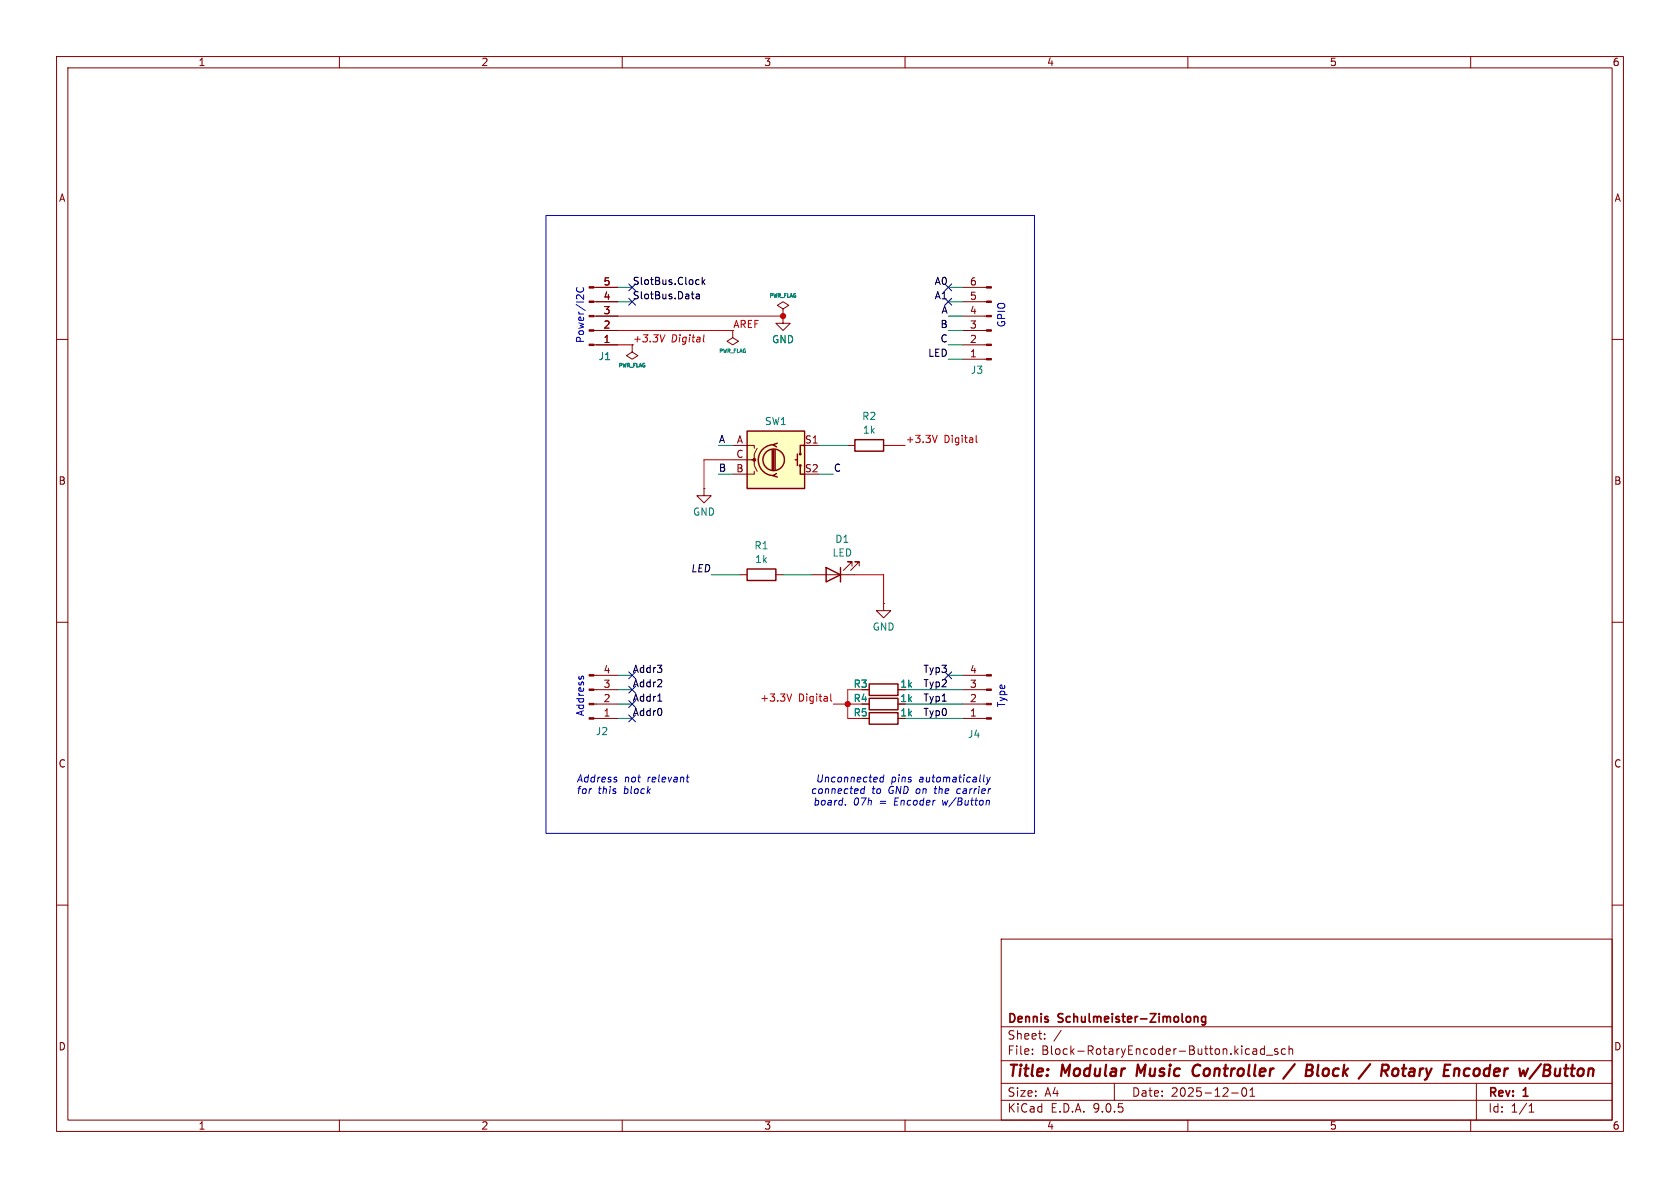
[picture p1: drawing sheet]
<svg xmlns="http://www.w3.org/2000/svg" width="297mm" height="210mm" viewBox="0 0 297 210" stroke-linecap="round" stroke-linejoin="round" font-family="sans-serif">
<g fill="none" stroke="#840000" stroke-width=".18">
<path d="M10 10h277v190h-277zM12 12h273v186h-273zM60 10v2M110 10v2M160 10v2M210 10v2M260 10v2M105 58.4h4.2M105 55.9h4.2M105 53.3h4.2M105 50.8h4.2M129.5 58.4v1.3l1.1 .6-1.1 .7-1-.7 1-.6"/>
<path d="M138.4 55.9v1.3h1.3l-1.3 1.2-1.2-1.2h1.2M138.4 55.9h.1M138.4 54.6l1-.6-1-.7-1 .7 1 .6v1.3M170.2 58.4h4.2M170.2 55.9h4.2M170.2 53.3h4.2M170.2 50.8h4.2M10 60h2M105 61h4.2M111.8 61v1.2l1 .7-1 .6-1.1-.6 1.1-.7M149.9 78.7h1.2M156.2 78.7h1.3"/>
<path d="M170.2 63.5h4.2M170.2 61h4.2M285 60h2M10 110h2M105 119.4h4.2M156.2 106.7v1.3h1.3l-1.3 1.2-1.3-1.2h1.3M156.2 106.7h.1M170.2 119.4h4.2M285 110h2M105 127h4.2M105 124.5h4.2M105 121.9h4.2"/>
<path d="M152.4 127h1.3M152.4 124.5h1.3M152.4 121.9h1.3M170.2 127h4.2M170.2 124.5h4.2M170.2 121.9h4.2M10 160h2M177 166h108v32h-108zM285 160h2M60 198v2M110 198v2M160 198v2"/>
<path d="M177 194.5h108M177 191.5h108M177 187.5h108M177 181.5h108M182.5 186.3v.1M182.5 185.5v.1M184.7 183.6v.1M184.7 182.8v.1M187.6 182.1l-1.3 2M197 191.5v3M210 198v2M217.7 193.2h1.2"/>
<path d="M219.7 192.4l.2-.1a.81 .81 0 0 1 .6 .6 .81 .81 0 0 1-.3 .8l-.2 .1a.81 .81 0 0 1-.3-1.4zM221 193.8h.8M221 192.7l.4-.4v1.5M221.5 185.5h.6l.1 .9M222.2 185.8h-.5a.29 .29 0 0 0-.2 .3 .29 .29 0 0 0 .2 .3l.5-.1M223.5 185.5l-.4-.1-.3 .3v.4l.2 .2h.5M223.5 184.9v1.5M223.9 186.5h1.1M225.9 185.5l-.4-.1-.2 .2 .1 .2 .5 .2v.3h-.6M227.2 185.5l-.4-.1-.3 .3v.4l.2 .2h.5M227.9 185.5l.2-.1 .4 .1v.9M227.9 184.9v1.5"/>
<path d="M260 198v2M261 191.5v6.5M270.3 196.6h.9M270.3 195.5l.4-.4v1.5"/>
</g>
<g fill="none" stroke="#840000" stroke-width=".4">
<path d="M201.2 188.2l-.3 2M211.8 188.2a1.13 1.13 0 0 0-.9 .7 1.13 1.13 0 0 0 .2 1.2l.3 .1 .5-.1M228.9 188.1l-2 2.6M231.9 189.3a.53 .53 0 0 1 0 .7M231.9 188.3a.44 .44 0 0 1 0 .7M233.1 188.2l-.2 1.7 .2 .3M246.6 188.9l.5 .1 .1 .3v.5l-.5 .4M247.8 188.9h.8M248.2 188.2l-.2 1.7 .1 .2 .3 .1M258.9 190.1l.2 .1 .6-.1M259.1 189l.2-.1 .5 .1M273 189.2h.6"/>
<path d="M273.1 188.2h.6a.49 .49 0 0 1 .4 .5 .49 .49 0 0 1-.5 .5M273.6 189.2l.3 .1a.58 .58 0 0 1-.3 .9h-.8"/>
</g>
<path d="M211.1 179.7v1M211.1 179.8l.2-.1 .4 .1 .1 .9M213.1 179.8l-.4-.1-.3 .3v.4l.2 .2h.5M213.1 179.7v1.2l-.3 .3-.3-.1" fill="none" stroke="#840000" stroke-width=".3"/>
<g fill="#840000" stroke="#840000" stroke-width=".18">
<path d="M174.4 126.9h.9v.2h-.9z"/>
<path d="M174.4 124.3h.9v.3h-.9z"/>
<path d="M174.4 121.8h.9v.2h-.9z"/>
<path d="M174.4 119.3h.9v.2h-.9z"/>
<path d="M104.1 126.9h.9v.2h-.9z"/>
<path d="M104.1 124.3h.9v.3h-.9z"/>
<path d="M104.1 121.8h.9v.2h-.9z"/>
<path d="M104.1 119.3h.9v.2h-.9z"/>
<path d="M174.4 63.4h.9v.2h-.9z"/>
<path d="M174.4 60.8h.9v.3h-.9z"/>
<path d="M174.4 58.3h.9v.2h-.9z"/>
<path d="M174.4 55.8h.9v.2h-.9z"/>
<path d="M174.4 53.2h.9v.3h-.9z"/>
<path d="M174.4 50.7h.9v.2h-.9z"/>
<path d="M104.1 60.8h.9v.3h-.9z"/>
<path d="M104.1 58.3h.9v.2h-.9z"/>
<path d="M104.1 55.8h.9v.2h-.9z"/>
<path d="M104.1 53.2h.9v.3h-.9z"/>
<path d="M104.1 50.7h.9v.2h-.9z"/>
</g>
<path d="M151.1 77.7h5.1v2.1h-5.1zM153.7 126h5v2h-5zM153.7 123.4h5v2.1h-5zM153.7 120.9h5v2h-5z" fill="none" stroke="#840000" stroke-width=".25"/>
<path d="M132.1 76.2h10.1v10.2h-10.1z" fill="#ffffc2"/>
<g fill="none" stroke="#840000" stroke-width=".25">
<path d="M132.1 76.2h10.1v10.2h-10.1zM136.5 79.5v3.6M136.8 78.6a2.73 2.73 0 0 0-2.7 2.7 2.73 2.73 0 0 0 2.7 2.8M136.8 79.5v3.6M137 79.5v3.6M137.4 78.4l-.7 .2 .6 .4M142.2 78.7h-.7v1.6M137.3 83.7l-.6 .4 .7 .2M140.6 81.3h.4M141 80.3v2M141.5 82.3v1.5h.7M132.1 100.6h5.1v2h-5.1z"/>
<path d="M146 100.3l2.6 1.3-2.6 1.3zM148.6 100.3v2.6"/>
<circle cx="136.8" cy="81.3" r="1.9"/>
<circle cx="141.5" cy="80.3" r=".13"/>
<circle cx="141.5" cy="82.3" r=".13"/>
</g>
<g fill="none" stroke="#840000" stroke-width=".18">
<path d="M105.4 58.4h3.8M105.4 55.9h3.8M105.4 53.3h3.8M105.4 50.8h3.8M138.4 55.9h.1M105.4 61h3.8M129.5 78.7h3.8v.5M133.9 79.2l-.6 1.1v1h-.5M142.2 78.7h2.6M124.5 86.4v1.2h1.2l-1.2 1.3-1.3-1.3h1.3M124.5 86.4h.1M129.5 81.3h3.8v1l.6 1"/>
<path d="M133.3 83.3v.5h-3.8M130.8 101.6h1.3M137.2 101.6h1.2M143.5 101.6h7.6M150.6 100.1v-.8h-.7h.7l-1.5 1.5M151.9 100.1v-.8h-.8h.8l-1.5 1.5M152.4 121.9h1.3M152.4 124.5h1.3M152.4 127h1.3"/>
</g>
<circle cx="133.3" cy="81.3" r=".25" fill="#840000" stroke="#840000" stroke-width=".18"/>
<g fill="none" stroke="#c20000" stroke-width=".18">
<path d="M109.2 55.9h29.2M109.2 58.4h20.3M117.6 59.2l-.6 1.2M124.5 59.2l-.2 1.1 .2 .1M109.2 61h2.6M157.5 78.7h2.5M165.7 77l-.4 1.2M172.6 77v1l.2 .2M129.5 81.3h-5v5.1M151.1 101.6h5.1v5.1M140 122.7l-.5 1.2M146.9 122.7v1.1l.1 .1"/>
<path d="M147.3 124.5h5.1M152.4 121.9h-2.5v5.1h2.5"/>
</g>
<path d="M122.2 52h.5M122.6 52.8h.1M123.1 52h.5l.1 .8M123.2 49.4l.4 .1M123.6 50.2l-.4 .1M123.7 52.3h-.5l-.2 .2 .2 .3h.5M124.1 49v1.3M124.3 49.8l.3 .5M124.6 49.4l-.5 .5M116.3 123.9h.7" fill="none" stroke="#000" stroke-width=".18"/>
<g fill="none" stroke="#008400" stroke-width=".18">
<path d="M109.2 53.3h2.6M109.2 50.8h2.6M167.6 58.4h2.6M167.6 53.3h2.6M167.6 50.8h2.6M167.6 55.9h2.6M127 78.7h2.5M144.8 78.7h5.1M167.6 63.5h2.6M167.6 61h2.6M127 83.8h2.5M144.8 83.8h2.5"/>
<path d="M109.2 119.4h2.6M125.7 101.6h5.1M138.4 101.6h5.1M167.6 119.4h2.6M109.2 124.5h2.6M109.2 127h2.6M109.2 121.9h2.6M160 124.5h10.2M160 127h10.2M160 121.9h10.2"/>
</g>
<g fill="none" stroke="#000084" stroke-width=".18">
<path d="M111.2 50.2l1.2 1.2M111.2 52.7l1.2 1.2M112.4 50.2l-1.2 1.2M112.4 52.7l-1.2 1.2M167 50.2l1.2 1.2M167 52.7l1.2 1.2M168.2 50.2l-1.2 1.2M168.2 52.7l-1.2 1.2M111.2 118.8l1.2 1.2M112.4 118.8l-1.2 1.2M167 118.8l1.2 1.2M168.2 118.8l-1.2 1.2"/>
<path d="M111.2 123.9l1.2 1.2M111.2 121.3l1.2 1.2M111.2 126.4l1.2 1.2M112.4 123.9l-1.2 1.2M112.4 121.3l-1.2 1.2M112.4 126.4l-1.2 1.2"/>
</g>
<g fill="none" stroke="#0000c2" stroke-width=".18">
<path d="M96.5 38.1h86.4v109.2h-86.4zM102 50.9a.6 .6 0 0 0 .5 .8 .6 .6 0 0 0 .7-.6l-.1-.2M102.4 119.6l-.1 .1M102.8 119.7l.1-.2 .3 .2M108.9 137.4h.2M109 137.9v.3M121.3 137.4h.5M121.6 138.2h.1M152.8 139.5l-.3-.1-.3 .3M152.9 139l-.2 1.3M156.2 137.4h-.5l-.2 .6 .2 .2h.4M156.3 137l-.2 1.2"/>
<path d="M169.3 139.6l-.2 .4 .2 .3M174 137l-.2 1.1 .2 .1M174.5 137.4l.2 .8M174.7 138.2l-.4 .5M175.1 137.4l-.4 .8M149.5 142.2v.1M152.2 140.2l.2 .1 .3-.1M166.6 141.5l.1 .8M174.5 141.5h.4l-.1 .8"/>
</g>
<g fill="#c20000" stroke="#c20000" stroke-width=".18">
<circle cx="138.4" cy="55.9" r=".46"/>
<circle cx="149.9" cy="124.5" r=".46"/>
</g>
<g font-size="2.8" fill="#840000">
<text x="178" y="190.9">Title:</text>
<text x="187.7" y="190.9">Modular</text>
<text x="201.8" y="190.9">Music</text>
<text x="212.5" y="190.9">Controller</text>
<text x="229.7" y="190.9">/</text>
<text x="234.1" y="190.9">Block</text>
<text x="244.6" y="190.9">/</text>
<text x="249" y="190.9">Rotary</text>
<text x="260.9" y="190.9">Encoder</text>
<text x="275.1" y="190.9">w/Button</text>
</g>
<g font-size="2.1" fill="#840000">
<text x="178" y="184">Sheet:</text>
<text x="178" y="181.2">Dennis</text>
<text x="187.2" y="181.2">Schulmeister-Zimolong</text>
<text x="178" y="186.7">File:</text>
<text x="184.1" y="186.7">Block-RotaryEncoder-Button.kicad_sch</text>
<text x="178" y="196.9">KiCad</text>
<text x="178" y="194.1">Size:</text>
<text x="184.7" y="194.1">A4</text>
<text x="185.7" y="196.9">E.D.A.</text>
<text x="193.3" y="196.9">9.0.5</text>
<text x="200" y="194.1">Date:</text>
<text x="207" y="194.1">2025-12-01</text>
<text x="263" y="194.3">Rev:</text>
<text x="263" y="196.9">Id:</text>
<text x="267.1" y="196.9">1/1</text>
<text x="269.4" y="194.3">1</text>
</g>
<g font-size="1.8" fill="#840000">
<text x="35" y="11.9">1</text>
<text x="85" y="11.9">2</text>
<text x="135" y="11.9">3</text>
<text x="185" y="11.9">4</text>
<text x="235" y="11.9">5</text>
<text x="285" y="11.9">6</text>
<text x="10.3" y="35.9">A</text>
<text x="285.3" y="35.9">A</text>
<text x="106.6" y="53.1">4</text>
<text x="106.6" y="50.5">5</text>
<text x="171.4" y="53.1">5</text>
<text x="171.4" y="50.5">6</text>
<text x="106.6" y="58.2">2</text>
<text x="106.6" y="55.6">3</text>
<text x="171.4" y="58.2">3</text>
<text x="171.4" y="55.6">4</text>
<text x="106.6" y="60.7">1</text>
<text x="111.8" y="60.6">+3.3V</text>
<text x="171.4" y="63.2">1</text>
<text x="171.4" y="60.7">2</text>
<text x="130.1" y="81">C</text>
<text x="130.1" y="83.6">B</text>
<text x="130.2" y="78.5">A</text>
<text x="142.2" y="78.5">S1</text>
<text x="142.2" y="83.6">S2</text>
<text x="10.3" y="85.9">B</text>
<text x="285.3" y="85.9">B</text>
<text x="106.6" y="119.1">4</text>
<text x="171.4" y="119.1">4</text>
<text x="106.6" y="124.2">2</text>
<text x="106.6" y="121.7">3</text>
<text x="159.1" y="124.3">1k</text>
<text x="159.1" y="121.8">1k</text>
<text x="171.4" y="124.2">2</text>
<text x="171.4" y="121.7">3</text>
<text x="106.6" y="126.7">1</text>
<text x="159.1" y="126.8">1k</text>
<text x="171.4" y="126.7">1</text>
<text x="10.3" y="135.9">C</text>
<text x="285.3" y="135.9">C</text>
<text x="10.3" y="185.9">D</text>
<text x="285.3" y="185.9">D</text>
<text x="35" y="199.9">1</text>
<text x="85" y="199.9">2</text>
<text x="135" y="199.9">3</text>
<text x="185" y="199.9">4</text>
<text x="235" y="199.9">5</text>
<text x="285" y="199.9">6</text>
</g>
<g font-size="1.8">
<text x="111.8" y="50.5">SlotBus.Clock</text>
<text x="111.8" y="53">SlotBus.Data</text>
<text x="165.1" y="50.5">A0</text>
<text x="165.1" y="53">A1</text>
<text x="166.2" y="58.1">B</text>
<text x="166.3" y="55.5">A</text>
<text x="164" y="63.2">LED</text>
<text x="166.2" y="60.6">C</text>
<text x="127" y="78.4">A</text>
<text x="127" y="83.5">B</text>
<text x="147.3" y="83.5">C</text>
<text x="122.1" y="101.3">LED</text>
<text x="111.8" y="119">Addr3</text>
<text x="163.1" y="119">Typ3</text>
<text x="111.8" y="124.1">Addr1</text>
<text x="111.8" y="121.6">Addr2</text>
<text x="163.1" y="121.6">Typ2</text>
<text x="163.1" y="124.1">Typ1</text>
<text x="111.8" y="126.7">Addr0</text>
<text x="163.1" y="126.7">Typ0</text>
</g>
<g font-size="1.8" fill="#c20000">
<text x="129.5" y="58.1">AREF</text>
<text x="118.6" y="60.6">Digital</text>
<text x="160" y="78.4">+3.3V</text>
<text x="166.9" y="78.4">Digital</text>
<text x="134.3" y="124.1">+3.3V</text>
<text x="141.2" y="124.1">Digital</text>
</g>
<g font-size="1.8" fill="#0000c2">
<text x="177.8" y="58" transform="rotate(-90 177.8 58)">GPIO</text>
<text x="103.6" y="60.8" transform="rotate(-90 103.6 60.8)">Power/I2C</text>
<text x="177.8" y="125.1" transform="rotate(-90 177.8 125.1)">Type</text>
<text x="103.6" y="126.7" transform="rotate(-90 103.6 126.7)">Address</text>
<text x="101.9" y="138.6">Address</text>
<text x="101.9" y="140.7">for</text>
<text x="105.7" y="140.7">this</text>
<text x="110.3" y="138.6">not</text>
<text x="110.4" y="140.7">block</text>
<text x="114.5" y="138.6">relevant</text>
<text x="143.2" y="140.7">connected</text>
<text x="143.7" y="142.7">board.</text>
<text x="144.2" y="138.6">Unconnected</text>
<text x="150.8" y="142.7">07h</text>
<text x="154.1" y="140.7">to</text>
<text x="155.6" y="142.7">=</text>
<text x="157.1" y="140.7">GND on</text>
<text x="157.5" y="138.6">pins</text>
<text x="158.3" y="142.7">Encoder</text>
<text x="162.6" y="138.6">automatically</text>
<text x="165.6" y="140.7">the</text>
<text x="167" y="142.7">w/Button</text>
<text x="169.8" y="140.7">carrier</text>
</g>
<g font-size="1.8" fill="#008484">
<text x="105.7" y="63.9">J1</text>
<text x="136.4" y="60.9">GND</text>
<text x="171.5" y="66.3">J3</text>
<text x="135.1" y="75.3">SW1</text>
<text x="152.3" y="74.4">R2</text>
<text x="152.4" y="76.9">1k</text>
<text x="122.4" y="91.4">GND</text>
<text x="133.3" y="97.3">R1</text>
<text x="133.4" y="99.7">1k</text>
<text x="147.1" y="98.6">LED</text>
<text x="147.6" y="96.2">D1</text>
<text x="154.2" y="111.7">GND</text>
<text x="150.8" y="124.3">R4</text>
<text x="150.8" y="121.8">R3</text>
<text x="105.2" y="130.1">J2</text>
<text x="150.8" y="126.8">R5</text>
<text x="171" y="130.7">J4</text>
</g>
<g font-size=".9" fill="#008484">
<text x="135.9" y="52.8">PWR_FLAG</text>
<text x="109.2" y="65.1">PWR_FLAG</text>
<text x="127" y="62.6">PWR_FLAG</text>
</g>
</svg>
